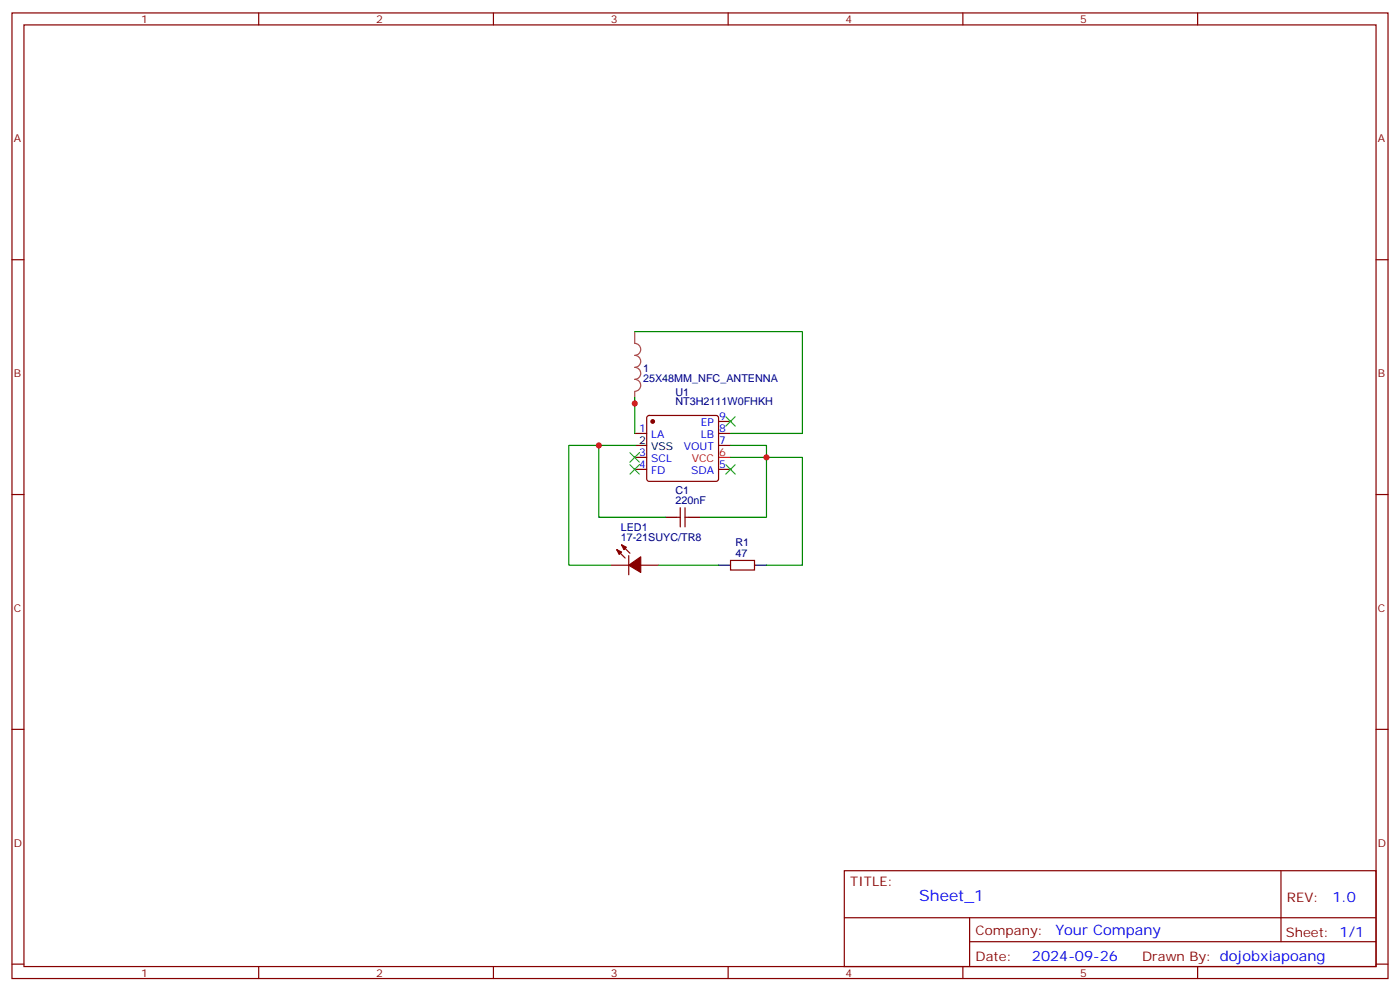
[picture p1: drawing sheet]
<svg xmlns="http://www.w3.org/2000/svg" width="412mm" height="292mm" viewBox="0 0 412 292" stroke-linecap="round" stroke-linejoin="round" font-family="sans-serif">
<g fill="none" stroke="#870000" stroke-width=".35">
<path d="M3.5 3.8h405.4v284.3h-405.4zM7.1 7.3h398.2v277.3h-398.2zM76.2 3.8v3.5M145.3 3.8v3.5M214.5 3.8v3.5M283.6 3.8v3.5M352.8 3.8v3.5M3.5 76.5h3.6M405.3 76.5h3.6M187 127.6h3.5M187 138.2h3.5M187 134.7h3.5"/>
<path d="M190.7 122.5l.5-.2h19.8l.5 .2 .2 .5v18l-.3 .5-.4 .2h-19.8l-.5-.2-.2-.5v-18zM211.7 124.1h3.5M211.7 127.6h3.5M211.7 131.2h3.5M211.7 138.2h3.5M3.5 145.6h3.6M199.3 152.3h1.1M200.4 149.5v5.7M201.8 149.5v5.7M201.8 152.3h1M405.3 145.6h3.6M179.9 166.4h5.3"/>
<path d="M181.7 161.9l2.4 2.4M183.1 160.4l2.5 2.5M185.2 163.6v5.7M188.7 166.4h5.3M215.2 165h7v2.9h-7zM3.5 214.8h3.6M405.3 214.8h3.6M248.7 256.4h156.6v28.2h-156.6zM377.3 256.4v20.9M248.7 270.2h156.5M285.6 277.3h119.6M285.6 270.2v14.2"/>
<path d="M3.5 283.9h3.6M76.2 284.6v3.5M145.3 284.6v3.5M214.5 284.6v3.5M283.6 284.6v3.5M352.8 284.6v3.5M405.3 283.9h3.6"/>
</g>
<path d="M211.7 134.7h3.5" fill="none" stroke="#f00" stroke-width=".35"/>
<path d="M187 131.2h3.5M195.8 152.3h3.5M202.8 152.3h3.6M211.7 166.4h3.5M222.2 166.4h3.6" fill="none" stroke="#000" stroke-width=".35"/>
<g fill="#870000" stroke="#870000" stroke-width=".35">
<path d="M181.7 161.9l1.4 .7-.7 .7z"/>
<path d="M183.1 160.4l1.4 .7-.7 .8z"/>
<path d="M185.2 166.4l3.5-2.4v4.6z"/>
<circle cx="192.3" cy="124.1" r=".53"/>
</g>
<path d="M187 97.6v3.5a1.76 1.76 0 0 1 1.7 1.8 1.76 1.76 0 0 1-1.7 1.7 1.76 1.76 0 0 1 1.7 1.8 1.76 1.76 0 0 1-1.7 1.8 1.76 1.76 0 0 1 1.7 1.7 1.76 1.76 0 0 1-1.7 1.8 1.76 1.76 0 0 1 1.7 1.8 1.76 1.76 0 0 1-1.7 1.7M187 115.3v3.5" fill="none" stroke="#a64a4a" stroke-width=".35"/>
<path d="M187 97.6h49.4v30h-21.2M187 117.1v10.5M176.4 131.2h-8.8v35.2h12.3M187 131.2h-10.6v21.1h19.4M215.2 131.2h10.6v21.1h-19.4M215.2 134.7h21.2v31.7h-10.6M194 166.4h17.7" fill="none" stroke="#008700" stroke-width=".35"/>
<path d="M185.6 136.8l2.8 2.8M185.6 133.3l2.8 2.8M188.4 136.8l-2.8 2.8M188.4 133.3l-2.8 2.8M213.8 122.7l2.8 2.8M213.8 136.8l2.8 2.8M216.6 122.7l-2.8 2.8M216.6 136.8l-2.8 2.8" fill="none" stroke="#3c3" stroke-width=".35"/>
<g fill="#c00">
<circle cx="225.8" cy="134.7" r=".88"/>
<circle cx="187" cy="118.8" r=".88"/>
<circle cx="176.4" cy="131.2" r=".88"/>
</g>
<text font-size="4.6" fill="#00f" x="270.8" y="265.4">Sheet_1</text>
<g font-size="4.2" fill="#00f">
<text x="392.5" y="265.7">1.0</text>
<text x="310.9" y="275.2">Your Company</text>
<text x="304" y="283">2024-09-26</text>
</g>
<g font-size="3.9" fill="#800">
<text x="250.5" y="261">TITLE:</text>
<text x="379.1" y="265.7">REV:</text>
<text x="287.4" y="275.2">Company:</text>
<text x="378.7" y="275.8">Sheet: 1/1</text>
<text x="287.4" y="282.9">Date:</text>
<text x="336.4" y="282.9">Drawn By: dojobxiapoang</text>
</g>
<g font-size="3.2" fill="#800">
<text x="41.6" y="6.8">1</text>
<text x="110.8" y="6.8">2</text>
<text x="179.9" y="6.8">3</text>
<text x="249.1" y="6.8">4</text>
<text x="318.2" y="6.8">5</text>
<text x="4.1" y="41.9">A</text>
<text x="405.9" y="41.9">A</text>
<text x="4.1" y="111.1">B</text>
<text x="405.9" y="111.1">B</text>
<text x="4.1" y="180.2">C</text>
<text x="405.9" y="180.2">C</text>
<text x="4.1" y="249.3">D</text>
<text x="405.9" y="249.3">D</text>
<text x="41.6" y="287.6">1</text>
<text x="110.8" y="287.6">2</text>
<text x="179.9" y="287.6">3</text>
<text x="249.1" y="287.6">4</text>
<text x="318.2" y="287.6">5</text>
</g>
<g font-size="3.2" fill="#000080">
<text x="189.4" y="112.5">25X48MM_NFC_ANTENNA</text>
<text x="189.4" y="109.4">1</text>
<text x="199" y="119.4">NT3H2111W0FHKH</text>
<text x="199" y="116.5">U1</text>
<text x="199" y="148.4">220nF</text>
<text x="199" y="145.3">C1</text>
<text x="182.9" y="159.4">17-21SUYC/TR8</text>
<text x="182.9" y="156.3">LED1</text>
<text x="216.6" y="160.8">R1</text>
<text x="216.6" y="164">47</text>
</g>
<g font-size="3.2" fill="#00f">
<text x="206.4" y="125.5">EP</text>
<text x="211.8" y="123.8">9</text>
<text x="188.3" y="127.3">1</text>
<text x="191.8" y="129">LA</text>
<text x="206.4" y="129">LB</text>
<text x="211.8" y="127.3">8</text>
<text x="211.8" y="130.8">7</text>
<text x="188.3" y="137.9">4</text>
<text x="188.3" y="134.3">3</text>
<text x="191.8" y="136.1">SCL</text>
<text x="201.4" y="132.6">VOUT</text>
<text x="211.8" y="137.9">5</text>
<text x="191.8" y="139.6">FD</text>
<text x="203.6" y="139.6">SDA</text>
</g>
<g font-size="3.2">
<text x="188.3" y="130.8">2</text>
<text x="191.8" y="132.6">VSS</text>
</g>
<g font-size="3.2" fill="#f00">
<text x="203.8" y="136.1">VCC</text>
<text x="211.8" y="134.3">6</text>
</g>
</svg>
